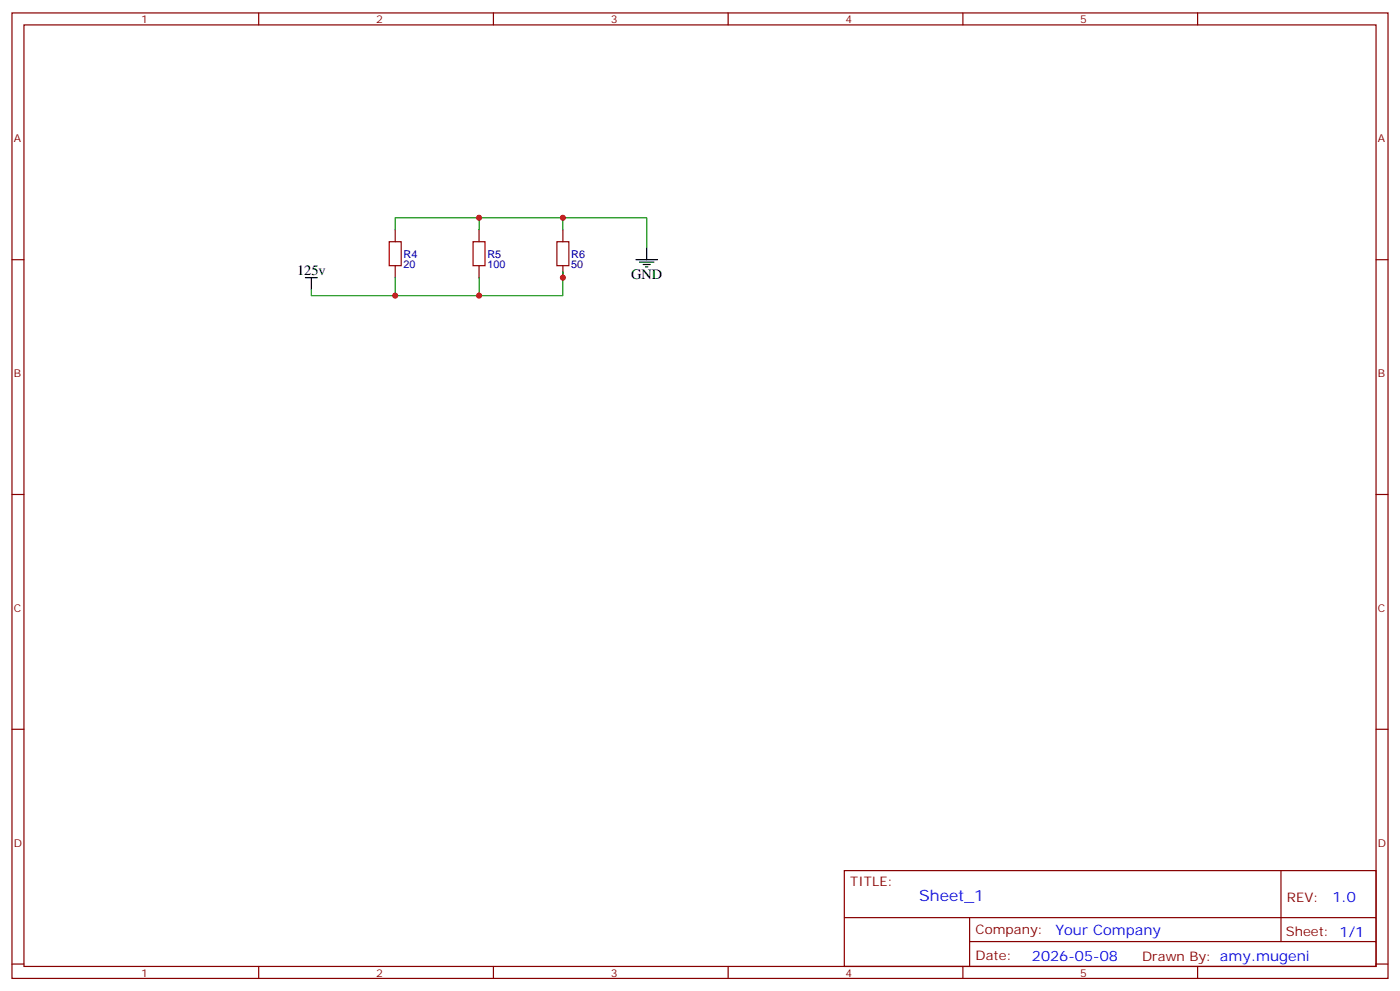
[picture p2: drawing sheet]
<svg xmlns="http://www.w3.org/2000/svg" width="412mm" height="292mm" viewBox="0 0 412 292" stroke-linecap="round" stroke-linejoin="round" font-family="sans-serif">
<g fill="none" stroke="#870000" stroke-width=".35">
<path d="M3.5 3.8h405.4v284.3h-405.4zM7.1 7.3h398.2v277.3h-398.2zM76.2 3.8v3.5M145.3 3.8v3.5M214.5 3.8v3.5M283.6 3.8v3.5M352.8 3.8v3.5M3.5 76.5h3.6M116.4 67.7v3.5M116.4 78.2v3.6M141.1 67.7v3.5M141.1 78.2v3.6"/>
<path d="M165.8 67.7v3.5M165.8 78.2v3.6M405.3 76.5h3.6M3.5 145.6h3.6M405.3 145.6h3.6M3.5 214.8h3.6M405.3 214.8h3.6M248.7 256.4h156.6v28.2h-156.6zM377.3 256.4v20.9M248.7 270.2h156.5M285.6 277.3h119.6M285.6 270.2v14.2"/>
<path d="M3.5 283.9h3.6M76.2 284.6v3.5M145.3 284.6v3.5M214.5 284.6v3.5M283.6 284.6v3.5M352.8 284.6v3.5M405.3 283.9h3.6"/>
</g>
<path d="M187.3 76.5h6.4M188.4 77.2h4.2M189.4 77.9h2.2M190.1 78.6h.8M190.5 73v3.5M90 81.8h3.5M91.7 81.8v3.5" fill="none" stroke="#000" stroke-width=".35"/>
<path d="M114.7 71.2h3.5v7h-3.5zM139.3 71.2h3.6v7h-3.6zM164 71.2h3.6v7h-3.6z" fill="none" stroke="#a10000" stroke-width=".35"/>
<path d="M116.4 67.7v-3.6h24.7v3.6M141.1 64.1h24.7v3.6M165.8 64.1h24.7v8.9M91.7 85.3v1.8h24.7M116.4 81.8v5.3h24.7v-5.3M165.8 80v7.1h-24.7" fill="none" stroke="#008700" stroke-width=".35"/>
<g fill="#c00">
<circle cx="141.1" cy="64.1" r=".88"/>
<circle cx="141.1" cy="87.1" r=".88"/>
<circle cx="165.8" cy="81.8" r=".88"/>
<circle cx="116.4" cy="87.1" r=".88"/>
<circle cx="165.8" cy="64.1" r=".88"/>
</g>
<text font-size="4.6" fill="#00f" x="270.8" y="265.4">Sheet_1</text>
<g font-size="4.2">
<text x="87.5" y="81.1">125v</text>
<text x="185.9" y="82.1">GND</text>
</g>
<g font-size="4.2" fill="#00f">
<text x="392.5" y="265.7">1.0</text>
<text x="310.9" y="275.2">Your Company</text>
<text x="304" y="283">2026-05-08</text>
</g>
<g font-size="3.9" fill="#800">
<text x="250.5" y="261">TITLE:</text>
<text x="379.1" y="265.7">REV:</text>
<text x="287.4" y="275.2">Company:</text>
<text x="378.7" y="275.8">Sheet: 1/1</text>
<text x="287.4" y="282.9">Date:</text>
<text x="336.4" y="282.9">Drawn By: amy.mugeni</text>
</g>
<g font-size="3.2" fill="#800">
<text x="41.6" y="6.8">1</text>
<text x="110.8" y="6.8">2</text>
<text x="179.9" y="6.8">3</text>
<text x="249.1" y="6.8">4</text>
<text x="318.2" y="6.8">5</text>
<text x="4.1" y="41.9">A</text>
<text x="405.9" y="41.9">A</text>
<text x="4.1" y="111.1">B</text>
<text x="405.9" y="111.1">B</text>
<text x="4.1" y="180.2">C</text>
<text x="405.9" y="180.2">C</text>
<text x="4.1" y="249.3">D</text>
<text x="405.9" y="249.3">D</text>
<text x="41.6" y="287.6">1</text>
<text x="110.8" y="287.6">2</text>
<text x="179.9" y="287.6">3</text>
<text x="249.1" y="287.6">4</text>
<text x="318.2" y="287.6">5</text>
</g>
<g font-size="3.2" fill="#000080">
<text x="118.9" y="75.8">R4</text>
<text x="143.6" y="75.8">R5</text>
<text x="168.3" y="75.8">R6</text>
<text x="118.9" y="79">20</text>
<text x="143.6" y="79">100</text>
<text x="168.3" y="79">50</text>
</g>
</svg>
